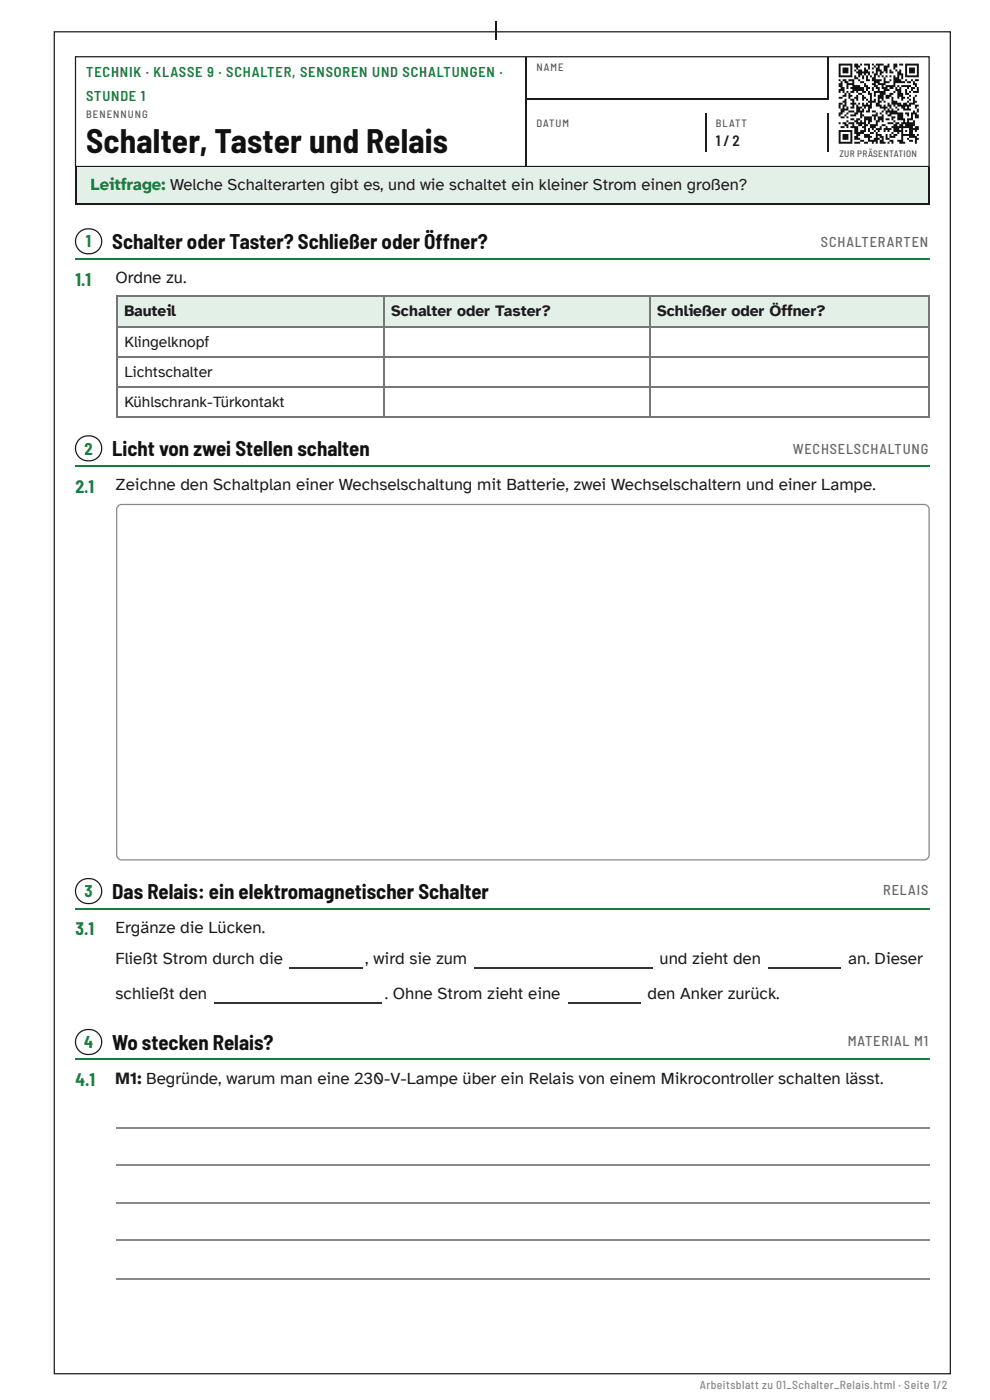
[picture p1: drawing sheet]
<svg xmlns="http://www.w3.org/2000/svg" width="210mm" height="297mm" viewBox="0 0 210 297" stroke-linecap="round" stroke-linejoin="round" font-family="sans-serif">
<path d="M16 12h181v23.3h-181zM111.5 12.2v23M175.6 12.2v9M111.7 21h64M149.6 24.1v8.2M175.6 24.1v8.2" fill="none" stroke="#1b1b1b" stroke-width=".26"/>
<g fill="none" stroke="#111" stroke-width=".41">
<path d="M177.8 13.7h2.9M177.8 14.1h.4M177.8 14.5h.4M177.8 14.9h.4M177.8 15.4h.4M177.8 15.8h.4M177.8 16.2h2.9M177.8 17h.4M177.8 17.8h.8M177.8 18.3h.8M177.8 19.1h1.2M177.8 19.5h.4"/>
<path d="M178.2 17.4h.4M178.2 18.7h.8M178.6 14.5h1.3M178.6 14.9h1.3M178.6 15.4h1.3M178.6 17h.9M178.6 19.5h.4M179 17.4h.9M179 19.9h.5M179.5 17.8h1.6M179.5 18.3h.4M179.5 18.7h.4"/>
<path d="M179.5 19.5h.4M179.9 17h1.2M179.9 19.9h.4M180.3 14.1h.4M180.3 14.5h.4M180.3 14.9h.4M180.3 15.4h.4M180.3 15.8h.4M180.3 18.7h2.9M180.3 19.5h.8M180.7 17.4h.4M180.7 18.3h1.7"/>
<path d="M180.7 19.1h2.5M181.1 13.7h.8M181.1 14.1h1.3M181.1 14.9h.4M181.1 16.2h.4M181.1 16.6h.8M181.5 14.5h.4M181.5 15.4h2.9M181.5 19.5h.4M181.9 14.9h.9M181.9 15.8h.9M181.9 16.2h.5"/>
<path d="M181.9 17h.5M181.9 19.9h.9M182.4 13.7h.4M182.4 17.4h.8M182.8 16.2h.4M182.8 16.6h.4M182.8 19.5h.8M183.2 13.7h1.2M183.2 14.5h.4M183.2 14.9h.8M183.2 15.8h.4M183.2 17.8h.4"/>
<path d="M183.2 18.3h.8M183.6 16.2h.4M183.6 16.6h.4M183.6 17h.8M183.6 18.7h.8M183.6 19.1h.4M184 14.1h.4M184 14.5h.4M184 15.8h.4M184 19.5h.4M184 19.9h.8M184.4 16.2h.4"/>
<path d="M184.8 13.7h.5M184.8 14.5h.5M184.8 15.4h.5M184.8 16.6h.9M184.8 17h2.1M184.8 17.8h.9M184.8 18.7h.5M184.8 19.1h.5M185.3 14.1h.4M185.3 15.8h.8M185.3 16.2h.4M185.3 17.4h1.2"/>
<path d="M185.3 18.3h.8M185.3 19.5h2.5M185.3 19.9h.4M185.7 13.7h1.6M185.7 14.5h.8M185.7 14.9h1.2M185.7 15.4h.4M185.7 18.7h.8M186.1 14.1h.4M186.1 16.2h.4M186.1 17.8h1.7M186.1 19.1h.4"/>
<path d="M186.5 15.4h.8M186.5 15.8h.4M186.5 19.9h1.3M186.9 16.2h.4M186.9 18.3h.4M186.9 18.7h1.3M187.3 14.1h1.3M187.3 14.5h.9M187.3 14.9h.9M187.3 16.6h.5M187.3 17h.5M187.3 17.4h1.3"/>
<path d="M187.3 19.1h1.3M187.8 15.4h.4M187.8 16.2h.4M187.8 18.3h2M188.2 13.7h.4M188.6 14.9h.4M188.6 15.4h.8M188.6 16.2h.4M188.6 17h.4M188.6 18.7h.8M188.6 19.9h.8M189.4 13.7h.8"/>
<path d="M189.4 14.1h.8M189.4 14.5h.4M189.4 16.2h.4M189.4 16.6h1.3M189.4 17h1.7M189.4 17.4h2.5M189.4 17.8h.4M189.4 19.5h.4M189.8 14.9h.4M189.8 18.7h.4M189.8 19.1h1.3M190.2 15.4h.9"/>
<path d="M190.2 15.8h1.3M190.2 16.2h.5M190.2 18.3h.5M190.2 19.5h.9M190.2 19.9h1.3M190.7 13.7h.8M190.7 14.9h.4M190.7 18.7h.4M191.1 16.2h.4M191.1 16.6h.4M191.1 18.3h2M191.9 13.7h2.9"/>
<path d="M191.9 14.1h.4M191.9 14.5h.4M191.9 14.9h.4M191.9 15.4h.4M191.9 15.8h.4M191.9 16.2h2.9M191.9 17h.4M191.9 19.1h.4M191.9 19.5h.4M191.9 19.9h.8M192.3 17.4h.8M192.3 18.7h.4"/>
<path d="M192.7 14.5h1.3M192.7 14.9h1.3M192.7 15.4h1.3M192.7 19.5h.4M193.1 17h.5M193.1 18.7h.9M193.1 19.1h.5M193.6 17.4h.4M193.6 17.8h.8M193.6 19.5h1.2M194 17h.8M194 18.3h.4"/>
<path d="M194.4 14.1h.4M194.4 14.5h.4M194.4 14.9h.4M194.4 15.4h.4M194.4 15.8h.4M194.4 18.7h.4M194.4 19.1h.4M177.8 20.7h.8M177.8 22h.8M177.8 22.4h.4M177.8 22.8h.4M177.8 24.1h.8"/>
<path d="M177.8 24.5h.4M177.8 26.1h.4M177.8 27.8h2.9M177.8 28.2h.4M177.8 28.6h.4M177.8 29h.4M177.8 29.5h.4M177.8 29.9h.4M177.8 30.3h2.9M178.2 23.2h1.7M178.2 23.7h.8M178.2 24.9h.8"/>
<path d="M178.2 27h.8M178.6 20.3h.9M178.6 21.6h.9M178.6 22.4h.9M178.6 22.8h.4M178.6 26.1h.9M178.6 28.6h1.3M178.6 29h1.3M178.6 29.5h1.3M179 21.2h.5M179 22h.5M179 24.5h.5"/>
<path d="M179 26.6h.9M179.5 22.8h.4M179.5 24.1h.4M179.5 24.9h.4M179.5 25.7h.4M179.5 27h.4M179.9 20.3h.8M179.9 20.7h.4M179.9 23.7h1.2M179.9 26.1h1.2M180.3 21.2h.8M180.3 22h1.2"/>
<path d="M180.3 22.8h.8M180.3 24.5h1.2M180.3 25.3h.8M180.3 27h1.6M180.3 28.2h.4M180.3 28.6h.4M180.3 29h.4M180.3 29.5h.4M180.3 29.9h.4M180.7 21.6h.4M180.7 22.4h.4M180.7 26.6h.4"/>
<path d="M181.1 20.7h.8M181.1 24.1h.8M181.1 25.7h.8M181.1 27.4h.8M181.1 27.8h.8M181.1 28.2h2.1M181.1 29h.8M181.1 29.5h1.3M181.1 30.3h1.3M181.5 20.3h.4M181.5 21.2h.4M181.5 22.4h.4"/>
<path d="M181.5 22.8h1.3M181.5 23.2h.9M181.5 23.7h1.7M181.5 25.3h.9M181.5 26.1h2.1M181.5 28.6h.9M181.9 22h.5M181.9 26.6h.9M182.4 24.1h.4M182.4 24.5h.8M182.4 24.9h.4M182.4 25.7h.4"/>
<path d="M182.4 27.8h1.2M182.4 29.9h.8M182.8 20.3h.4M182.8 20.7h.8M182.8 21.2h.4M182.8 22h.4M182.8 22.4h2M182.8 23.2h.4M182.8 27h.8M183.2 22.8h.4M183.2 24.9h1.6M183.2 25.3h1.6"/>
<path d="M183.2 25.7h.4M183.2 26.6h.8M183.2 27.4h.4M183.2 28.6h1.2M183.2 29h1.6M183.2 30.3h.8M183.6 21.2h.4M183.6 22h.4M183.6 23.7h.8M184 21.6h1.7M184 22.8h.8M184 23.2h.4"/>
<path d="M184 25.7h.8M184 26.1h.4M184 27.4h.4M184 27.8h.4M184 29.5h.4M184 29.9h2.1M184.4 20.3h.4M184.4 20.7h.4M184.4 21.2h.4M184.4 22h.4M184.4 26.6h1.7M184.4 27h1.3"/>
<path d="M184.4 28.2h.9M184.8 23.7h.9M184.8 24.5h1.3M184.8 27.4h.5M184.8 30.3h.5M185.3 20.3h.4M185.3 21.2h.4M185.3 24.9h.4M185.3 25.3h.4M185.3 27.8h.4M185.3 29.5h1.2M185.7 22h.8"/>
<path d="M185.7 22.4h1.2M185.7 24.1h.4M185.7 25.7h.8M185.7 26.1h.4M185.7 27.4h1.2M185.7 28.2h.4M185.7 28.6h1.2M185.7 29h.4M185.7 30.3h.4M186.1 20.3h1.2M186.1 20.7h1.2M186.1 21.2h.4"/>
<path d="M186.1 21.6h.8M186.1 24.9h1.2M186.1 25.3h1.2M186.1 27.8h.4M186.5 22.8h1.7M186.5 24.1h.4M186.5 27h.4M186.5 29h.8M186.5 29.9h.8M186.5 30.3h1.3M186.9 21.2h.4M186.9 23.7h.4"/>
<path d="M186.9 24.5h.4M186.9 25.7h.4M186.9 26.6h.9M186.9 29.5h.4M187.3 21.6h.5M187.3 22.4h.5M187.3 23.2h.5M187.3 27.4h1.7M187.3 27.8h.5M187.8 20.3h1.2M187.8 20.7h.8M187.8 23.7h2.4"/>
<path d="M187.8 24.1h.4M187.8 25.3h.8M187.8 27h.4M187.8 28.6h.4M187.8 29h.4M187.8 29.5h.8M188.2 22h.4M188.2 22.4h.8M188.2 23.2h.4M188.2 24.5h.8M188.2 26.1h1.2M188.2 27.8h.4"/>
<path d="M188.2 30.3h.4M188.6 22.8h.4M188.6 24.1h2.9M188.6 28.6h.4M188.6 29h1.2M188.6 29.9h.8M189 20.7h.4M189 21.2h.4M189 21.6h1.2M189 22h2.1M189 23.2h.4M189 24.9h.8"/>
<path d="M189 25.3h.4M189 27h4.6M189 28.2h.4M189 30.3h.4M189.4 22.4h.4M189.4 25.7h.4M189.4 26.6h.8M189.4 27.4h1.3M189.4 27.8h2.1M189.4 28.6h.8M189.8 22.8h.4M189.8 26.1h.9"/>
<path d="M190.2 20.3h1.3M190.2 20.7h.5M190.2 22.4h2.9M190.2 23.2h.5M190.2 24.5h1.3M190.2 24.9h1.3M190.2 25.3h1.7M190.2 28.2h.5M190.2 29.9h1.3M190.7 26.6h.8M190.7 30.3h1.2M191.1 20.7h.8"/>
<path d="M191.1 21.2h.4M191.1 22.8h.8M191.1 26.1h2.9M191.1 27.4h.4M191.1 28.2h.4M191.1 28.6h2.9M191.1 29h.4M191.1 29.5h.4M191.5 22h.8M191.5 23.2h1.6M191.5 25.7h.4M191.9 24.1h.8"/>
<path d="M191.9 26.6h2.1M191.9 27.8h.4M192.3 20.7h.4M192.3 21.6h.4M192.3 22.8h.4M192.3 24.5h.4M192.3 25.3h1.3M192.3 25.7h.4M192.3 29.5h.4M192.7 20.3h.4M192.7 21.2h.4M192.7 22h1.3"/>
<path d="M192.7 27.4h2.1M192.7 27.8h.9M192.7 28.2h.9M192.7 29h1.7M192.7 29.9h.9M193.1 24.1h1.3M193.1 24.5h.5M193.1 24.9h.5M193.6 20.7h.4M193.6 21.2h.4M193.6 21.6h.8M193.6 23.7h.4"/>
<path d="M193.6 25.7h.4M194 20.3h.4M194 22.4h.8M194 22.8h.4M194 24.5h.8M194 24.9h.8M194 27h.8M194 27.8h.4M194 29.5h.8M194 29.9h.4M194 30.3h.4M194.4 23.2h.4"/>
<path d="M194.4 23.7h.4M194.4 28.6h.4"/>
</g>
<path d="M15.9 35.5h181.2v7.9h-181.2z" fill="#e3f0e8"/>
<g fill="none" stroke="#1b1b1b" stroke-width=".26">
<path d="M16 35.5v7.9M197 35.5v7.9M15.9 43.3h181.2"/>
<circle cx="18.7" cy="51.2" r="2.73"/>
</g>
<path d="M15.9 54.9h181.2M15.9 98.8h181.2M15.9 192.7h181.2M15.9 224.8h181.2" fill="none" stroke="#15803d" stroke-width=".26"/>
<g fill="#e3f0e8">
<path d="M24.6 63h56.6v6.3h-56.6z"/>
<path d="M81.2 63h56.4v6.3h-56.4z"/>
<path d="M137.6 63h59.2v6.3h-59.2z"/>
</g>
<path d="M24.6 62.8h172.5M24.6 69.5h172.5M24.6 75.8h172.5M24.7 62.7v25.9M81.4 62.7v25.9M137.7 62.7v25.9M197 62.7v25.9M24.6 82.2h172.5M24.6 88.5h172.5" fill="none" stroke="#777" stroke-width=".26"/>
<g fill="none" stroke="#1b1b1b" stroke-width=".26">
<path d="M11.5 6.7h190v284.7h-190zM105.2 4.5v4"/>
<circle cx="18.7" cy="95.1" r="2.73"/>
<circle cx="18.7" cy="189.1" r="2.73"/>
<circle cx="18.7" cy="221.1" r="2.73"/>
</g>
<path d="M45.5 212.9h35.5M61.4 205.4h15.6M100.5 205.4h37.9M120.4 212.9h15.3M163 205.4h15.3" fill="none" stroke="#333" stroke-width=".26"/>
<path d="M24.6 239.3h172.5M24.6 247.3h172.5M24.6 255.2h172.5M24.6 263.1h172.5M24.6 271.3h172.5" fill="none" stroke="#8a8a8a" stroke-width=".26"/>
<path d="M25.1 107.3l.7-.3h170.1a1.07 1.07 0 0 1 1.1 1.1v73.3a1.07 1.07 0 0 1-1.1 1h-170.1a1.07 1.07 0 0 1-1.1-1v-73.3z" fill="none" stroke="#888" stroke-width=".26"/>
<text font-size="7.1" fill="#111" x="18.3" y="32.5">Schalter, Taster und Relais</text>
<g font-size="4.4" fill="#111">
<text x="23.8" y="52.9">Schalter oder Taster? Schließer oder Öffner?</text>
<text x="23.8" y="96.8">Licht von zwei Stellen schalten</text>
<text x="23.8" y="190.8">Das Relais: ein elektromagnetischer Schalter</text>
<text x="23.8" y="222.8">Wo stecken Relais?</text>
</g>
<g font-size="3.7" fill="#15803d">
<text x="16" y="60.6">1.1</text>
<text x="16" y="104.5">2.1</text>
<text x="16" y="198.4">3.1</text>
<text x="16" y="230.5">4.1</text>
</g>
<g font-size="3.6" fill="#1b1b1b">
<text x="24.5" y="60.1">Ordne zu.</text>
<text x="24.5" y="104">Zeichne den Schaltplan einer Wechselschaltung mit Batterie, zwei Wechselschaltern und einer Lampe.</text>
<text x="24.5" y="197.9">Ergänze die Lücken.</text>
<text x="24.5" y="204.5">Fließt Strom durch die</text>
<text x="77.5" y="204.5">, wird sie zum</text>
<text x="139.8" y="204.5">und zieht den</text>
<text x="179.8" y="204.5">an. Dieser</text>
<text x="24.5" y="211.9">schließt den</text>
<text x="81.6" y="211.9">. Ohne Strom zieht eine</text>
<text x="137.3" y="211.9">den Anker zurück.</text>
<text x="24.5" y="229.9">M1: Begründe, warum man eine 230-V-Lampe über ein Relais von einem Mikrocontroller schalten lässt.</text>
</g>
<g font-size="3.5" fill="#15803d">
<text x="19.3" y="40.2">Leitfrage: Welche Schalterarten gibt es, und wie schaltet ein kleiner Strom einen großen?</text>
<text x="18.2" y="52.4">1</text>
<text x="17.9" y="96.6">2</text>
<text x="17.9" y="190.2">3</text>
<text x="17.8" y="222.2">4</text>
</g>
<g font-size="3.3" fill="#1b1b1b">
<text x="26.4" y="66.9">Bauteil</text>
<text x="83" y="66.9">Schalter oder Taster?</text>
<text x="139.3" y="66.9">Schließer oder Öffner?</text>
<text x="26.4" y="73.6">Klingelknopf</text>
<text x="26.4" y="79.9">Lichtschalter</text>
<text x="26.4" y="86.3">Kühlschrank-Türkontakt</text>
</g>
<text font-size="3.2" fill="#1b1b1b" x="151.7" y="31">1 / 2</text>
<g font-size="3" fill="#15803d">
<text x="18.3" y="16.4">TECHNIK · KLASSE 9 · SCHALTER, SENSOREN UND SCHALTUNGEN ·</text>
<text x="18.3" y="21.4">STUNDE 1</text>
</g>
<g font-size="3" fill="#666">
<text x="174.1" y="52.4">SCHALTERARTEN</text>
<text x="168.1" y="96.3">WECHSELSCHALTUNG</text>
<text x="187.3" y="190">RELAIS</text>
<text x="179.7" y="222">MATERIAL M1</text>
</g>
<text font-size="2.5" fill="#888" x="148.3" y="294.7">Arbeitsblatt zu 01_Schalter_Relais.html · Seite 1/2</text>
<g font-size="2.3" fill="#555">
<text x="113.7" y="15.1">NAME</text>
<text x="18.3" y="25.1">BENENNUNG</text>
<text x="113.7" y="27">DATUM</text>
<text x="151.7" y="27">BLATT</text>
</g>
<text font-size="2" fill="#555" x="178" y="33.3">ZUR PRÄSENTATION</text>
</svg>
